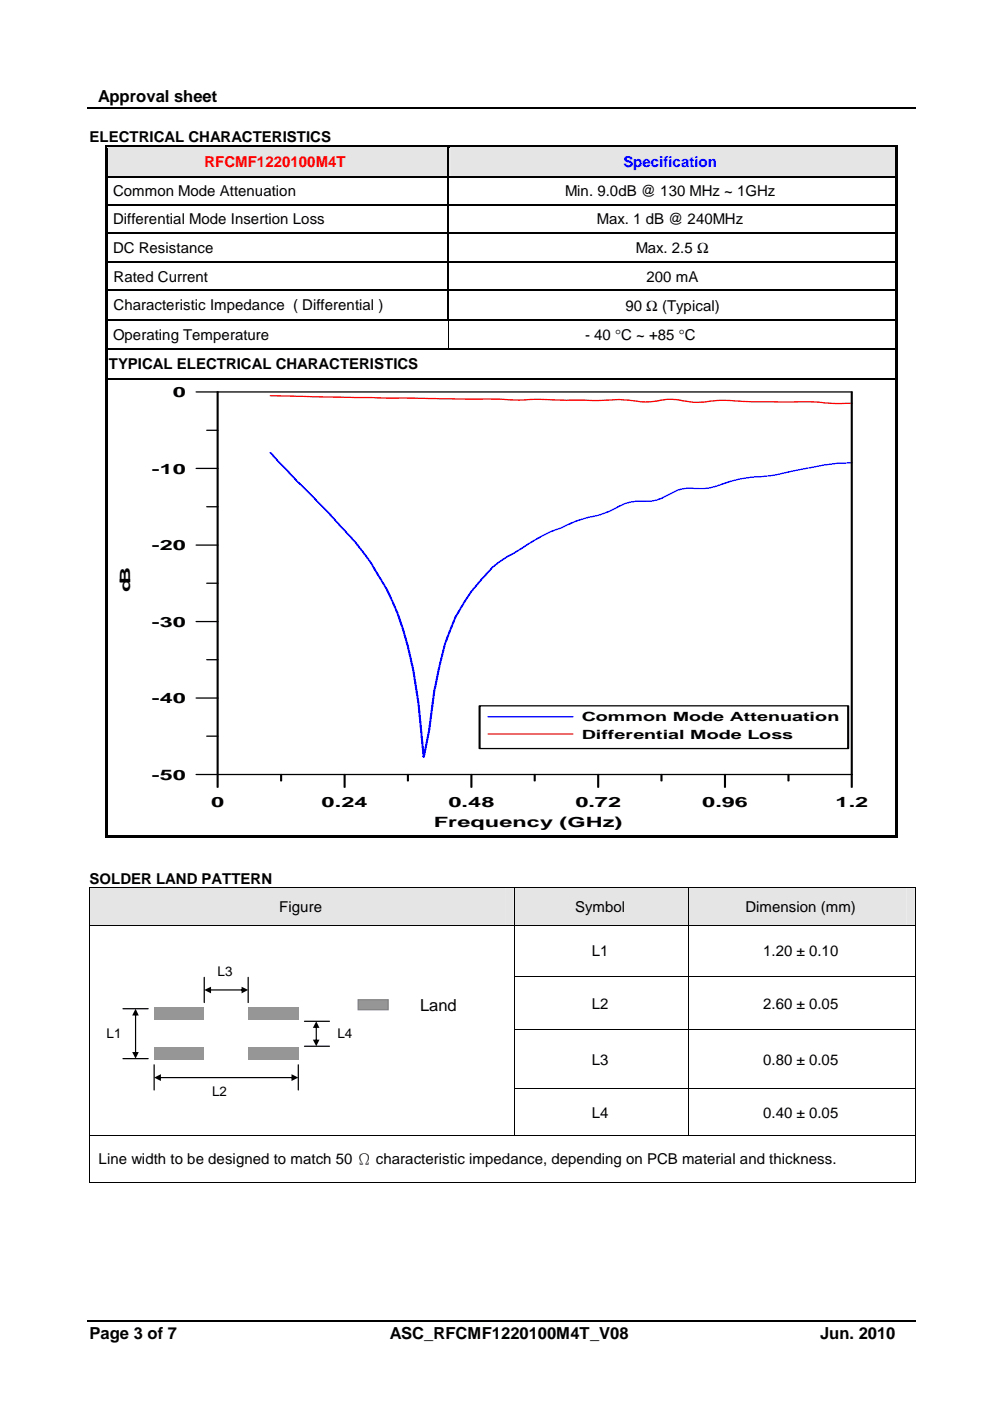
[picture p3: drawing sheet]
<svg xmlns="http://www.w3.org/2000/svg" width="210mm" height="297mm" viewBox="0 0 210 297" stroke-linecap="round" stroke-linejoin="round" font-family="sans-serif">
<path d="M18.5 23h175.7M18.5 280h175.7" fill="none" stroke="#000" stroke-width=".25"/>
<g fill="#e5e5e5">
<path d="M22.8 31.4h72.2v5.9h-72.2z"/>
<path d="M23.1 31.4h71.5v5.9h-71.5z"/>
<path d="M95.2 31.4h94.7v5.9h-94.7z"/>
<path d="M95.6 31.4h94v5.9h-94z"/>
</g>
<path d="M22.3 30.8h.5v.6h-.5zM22.3 30.8h.5v.5h-.5zM22.8 30.8h72.2v.5h-72.2z" fill="#000"/>
<path d="M22.8 31.3h72.2" fill="none" stroke="#e5e5e5" stroke-width=".21"/>
<path d="M95.2 31.3l.3 .1z" fill="#e5e5e5"/>
<g fill="#000">
<path d="M22.3 31.4h.5v5.9h-.5zM22.3 37.3h.5v.2h-.5zM95 31.3l.2 .1zM95 30.8h.5v.5h-.5zM95 37.3h.2v.2h-.2zM95.5 30.8h94.4v.5h-94.4zM189.9 30.8h.5v.6h-.5zM189.9 30.8h.5v.5h-.5zM189.9 31.4h.5v5.9h-.5zM189.9 37.3h.5v.2h-.5zM22.3 37.5h.5v5.8h-.5zM22.3 43.3h.5v.2h-.5z"/>
<path d="M22.3 43.5h.5v5.7h-.5zM22.3 49.2h.5v.3h-.5zM22.3 49.5h.5v6h-.5zM22.3 55.5h.5v.2h-.5zM95 43.3h.2v.2h-.2zM95 49.2h.2v.3h-.2zM95 55.5h.2v.2h-.2zM189.9 37.5h.5v5.8h-.5zM189.9 43.3h.5v.2h-.5zM189.9 43.5h.5v5.7h-.5zM189.9 49.2h.5v.3h-.5zM189.9 49.5h.5v6h-.5z"/>
<path d="M189.9 55.5h.5v.2h-.5zM22.3 55.7h.5v5.7h-.5zM22.3 61.4h.5v.3h-.5zM22.3 61.7h.5v5.9h-.5zM22.3 67.6h.5v.3h-.5zM22.3 67.9h.5v6h-.5zM22.3 73.9h.5v.3h-.5zM95 61.4h.2v.3h-.2zM95 67.6h.2v.3h-.2zM95 73.9h.2v.3h-.2zM95.2 67.6h.3v.3h-.3zM189.9 55.7h.5v5.7h-.5z"/>
<path d="M189.9 61.4h.5v.3h-.5zM189.9 61.7h.5v5.9h-.5zM189.9 67.6h.5v.3h-.5zM189.9 67.9h.5v6h-.5zM189.9 73.9h.5v.3h-.5zM22.3 74.2h.5v5.9h-.5zM22.3 80.1h.5v.3h-.5zM189.9 74.2h.5v5.9h-.5zM189.9 80.1h.5v.3h-.5zM22.3 80.4h.5v96.6h-.5zM22.3 177h.5v.5h-.5zM22.8 177h167.1v.5h-167.1z"/>
<path d="M189.9 80.4h.5v96.6h-.5zM189.9 177h.5v.5h-.5z"/>
</g>
<path d="M95.5 31.3h94.4" fill="none" stroke="#e5e5e5" stroke-width=".21"/>
<g fill="none" stroke="#000" stroke-width=".25">
<path d="M22.8 37.4h72.2M95.1 31.4v5.9M95.1 37.5v5.8M95.2 37.4h94.7M22.8 43.4h72.2M22.8 49.4h72.2M22.8 55.6h72.2M95.1 43.5v5.7M95.1 49.5v6M95.1 55.7v5.7M95.2 43.4h94.7M95.2 49.4h94.7"/>
<path d="M95.2 55.6h94.7M22.8 61.6h72.2M22.8 67.8h72.2M22.8 74h72.2M95.1 61.7v5.9M95.2 61.6h94.7M95.2 74h94.7M95.5 67.8h94.4M22.8 80.3h167.1"/>
</g>
<path d="M95.1 67.9v6" fill="none" stroke="#000" stroke-width=".21"/>
<g fill="none" stroke="#000" stroke-width=".35">
<path d="M41.7 83.1h138.9v83.8M41.7 99.3h4.4M43.9 91.2h2.2M46.1 83.1v83.8M41.7 115.6h4.4M43.9 107.4h2.2M41.7 131.8h4.4M43.9 139.9h2.2M43.9 123.7h2.2M41.7 148h4.4M43.9 156.1h2.2M101.7 149.6h78.1v9.1h-78.1z"/>
<path d="M41.7 164.2h138.9M59.6 164.2v1.4M73.1 164.2v2.7M86.5 164.2v1.4M99.9 164.2v2.7M113.4 164.2v1.4M126.8 164.2v2.7M140.2 164.2v1.4M153.7 164.2v2.7M167.2 164.2v1.4"/>
</g>
<path d="M57.4 96l5.5 6 6.8 6.8a97.6 97.6 0 0 1 9 10.5 57.8 57.8 0 0 1 8.9 22.8l1.1 7 1.1 11.4 1.2-5.6 1.1-8.4 1.1-5.4a41.1 41.1 0 0 1 4.5-12.2 39.6 39.6 0 0 1 7.8-9.5l3.4-2.1a43.7 43.7 0 0 1 10.1-5.4l3.3-1.5 2.3-.7a22.7 22.7 0 0 0 7.8-2.9l2.3-.5a11 11 0 0 0 7.8-1.8 8.1 8.1 0 0 1 5.6-.9 16.4 16.4 0 0 0 6.8-1.5l3.3-.8a50.8 50.8 0 0 0 10.1-1.5l2.2-.4a49.2 49.2 0 0 1 10.1-1.3M103.5 152h17.9" fill="none" stroke="#00f" stroke-width=".35"/>
<path d="M57.4 83.9l24.6 .5 23.5 .2a52.9 52.9 0 0 0 9 .1l11.2 .2a44.9 44.9 0 0 1 10.1 .3 18.9 18.9 0 0 0 5.6-.5l2.2 .1 1.1 .2a16.9 16.9 0 0 0 6.8 0l2.2-.1a151.4 151.4 0 0 0 14.6 .3h3.3a60.2 60.2 0 0 0 9 .3M103.5 155.6h17.9" fill="none" stroke="#f00" stroke-width=".35"/>
<g fill="#e5e5e5">
<path d="M19.1 188.3h89.8v7.8h-89.8z"/>
<path d="M20.9 188.3h86.2v7.8h-86.2z"/>
<path d="M109.1 188.3h36.8v7.8h-36.8z"/>
<path d="M110.9 188.3h33.2v7.8h-33.2z"/>
<path d="M146.1 188.3h47.9v7.8h-47.9z"/>
<path d="M147.9 188.3h44.3v7.8h-44.3z"/>
</g>
<g fill="#000">
<path d="M18.9 188.1h.2v.2h-.2zM18.9 196.1h.2v.2h-.2zM108.9 188.1h.2v.2h-.2zM108.9 196.1h.2v.2h-.2zM145.9 188.1h.2v.2h-.2zM145.9 196.1h.2v.2h-.2zM194 188.1h.1v.2h-.1zM194 196.1h.1v.2h-.1zM18.9 207h.2v.2h-.2zM18.9 218.3h.2v.1h-.2zM108.9 207h.2v.2h-.2zM108.9 218.3h.2v.1h-.2z"/>
<path d="M145.9 207h.2v.2h-.2zM145.9 218.3h.2v.1h-.2zM194 207h.1v.2h-.1zM194 218.3h.1v.1h-.1zM18.9 230.8h.2v.1h-.2zM108.9 230.8h.2v.1h-.2zM145.9 230.8h.2v.1h-.2zM194 230.8h.1v.1h-.1zM18.9 240.7h.2v.2h-.2zM18.9 250.7h.2v.1h-.2zM108.9 240.7h.2v.2h-.2zM145.9 240.7h.2v.2h-.2z"/>
<path d="M194 240.7h.1v.2h-.1zM194 250.7h.1v.1h-.1z"/>
</g>
<g fill="none" stroke="#000" stroke-width=".21">
<path d="M19 188.3v7.8M19 196.3v10.7M19.1 188.2h89.8M19.1 196.2h89.8M109 188.3v7.8M109 196.3v10.7M109.1 188.2h36.8M109.1 196.2h36.8M146 188.3v7.8M146 196.3v10.7M146.1 188.2h47.9M146.1 196.2h47.9"/>
<path d="M194.1 188.3v7.8M194.1 196.3v10.7M19 207.2v11.1M19 218.4v12.4M109 207.2v11.1M109 218.4v12.4M109.1 207.1h36.8M109.1 218.4h36.8M146 207.2v11.1M146 218.4v12.4M146.1 207.1h47.9M146.1 218.4h47.9"/>
<path d="M194.1 207.2v11.1M194.1 218.4v12.4M19 230.9v9.8M109 230.9v9.8M109.1 230.8h36.8M146 230.9v9.8M146.1 230.8h47.9M194.1 230.9v9.8M19 240.9v9.8M19.1 240.8h89.8M19.1 250.7h174.9M109.1 240.8h36.8"/>
<path d="M146.1 240.8h47.9M194.1 240.9v9.8"/>
</g>
<g fill="#969696">
<path d="M52.6 213.6h10.6v2.6h-10.6z" fill-rule="evenodd"/>
<path d="M52.6 222.1h10.6v2.6h-10.6z" fill-rule="evenodd"/>
<path d="M32.7 213.6h10.6v2.6h-10.6z" fill-rule="evenodd"/>
<path d="M32.7 222.1h10.6v2.6h-10.6z" fill-rule="evenodd"/>
</g>
<path d="M26.1 213.9h5.3M43.3 207.2v5.4M52.6 207.2v5.4M64.6 216.5h5.2M26.1 224.5h5.3M32.7 225.8v5.3M63.2 225.8v5.3M64.6 221.8h5.2" fill="none" stroke="#000" stroke-width=".26"/>
<g fill="#000">
<path d="M28.7 214.8l.2 .1v8.5l-.2 .2-.1-.2zM28.7 213.9l.7 1.4h-1.4zM28 223.1h1.4l-.7 1.4z"/>
<path d="M44.3 209.8h7.3l.1 .1-.1 .1h-7.3zM43.3 209.9l1.4-.7v1.4zM51.2 209.2l1.4 .7-1.4 .7z"/>
<path d="M67 217.5l.2 .1v3.2l-.1 .1-.2-.1zM67.1 216.5l.6 1.4h-1.4zM66.3 220.4h1.4l-.6 1.4z"/>
<path d="M33.7 228.4l28.5-.1 .1 .2-.1 .1h-28.5zM32.7 228.5l1.4-.7v1.4zM61.8 227.8l1.4 .7-1.4 .7z"/>
</g>
<path d="M75.9 212h6.4v2.1h-6.4z" fill-rule="evenodd" fill="#969696"/>
<path d="M75.9 212h6.4v2.1h-6.4z" fill="none" stroke="#808080" stroke-width=".26"/>
<path d="M86.5 209.8h14.8v6.4h-14.8z" fill-rule="evenodd" fill="#fff"/>
<g font-size="3.5">
<text x="20.8" y="21.7">Approval sheet</text>
<text x="89.1" y="214.4">Land</text>
<text x="19" y="283.8">Page 3 of 7</text>
<text x="82.7" y="283.8">ASC_RFCMF1220100M4T_V08</text>
<text x="173.9" y="283.8">Jun. 2010</text>
</g>
<g font-size="3.2">
<text x="19" y="30.1">ELECTRICAL CHARACTERISTICS</text>
<text x="24" y="41.5">Common Mode Attenuation</text>
<text x="119.8" y="41.5">Min. 9.0dB @ 130 MHz ~ 1GHz</text>
<text x="24" y="47.5">Differential Mode Insertion Loss</text>
<text x="126.6" y="47.5">Max. 1 dB @ 240MHz</text>
<text x="24" y="53.6">DC Resistance</text>
<text x="134.8" y="53.7">Max. 2.5 Ω</text>
<text x="24.1" y="59.7">Rated Current</text>
<text x="137.1" y="59.7">200 mA</text>
<text x="24.1" y="65.8">Characteristic Impedance ( Differential )</text>
<text x="132.6" y="65.9">90 Ω (Typical)</text>
<text x="24" y="72">Operating Temperature</text>
<text x="124" y="72.1">- 40 °C ~ +85 °C</text>
<text x="23.1" y="78.3">TYPICAL ELECTRICAL CHARACTERISTICS</text>
<text x="19" y="187.4">SOLDER LAND PATTERN</text>
<text x="59.2" y="193.3">Figure</text>
<text x="122" y="193.3">Symbol</text>
<text x="158" y="193.3">Dimension (mm)</text>
<text x="125.5" y="202.8">L1</text>
<text x="161.8" y="202.8">1.20 ± 0.10</text>
<text x="125.5" y="213.8">L2</text>
<text x="161.8" y="213.8">2.60 ± 0.05</text>
<text x="125.5" y="225.7">L3</text>
<text x="161.8" y="225.7">0.80 ± 0.05</text>
<text x="125.5" y="236.9">L4</text>
<text x="161.8" y="236.9">0.40 ± 0.05</text>
<text x="20.9" y="246.7">Line width to be designed to match 50 Ω characteristic impedance, depending on PCB material and thickness.</text>
</g>
<text font-size="3.2" fill="#f00" x="43.3" y="35.5">RFCMF1220100M4T</text>
<text font-size="3.2" fill="#00f" x="132.2" y="35.5">Specification</text>
<g font-size="3">
<text x="36.7" y="84.2">0</text>
<text x="32.2" y="100.4">-10</text>
<text x="32.2" y="116.6">-20</text>
<text x="27.6" y="125.6" transform="rotate(-90 27.6 125.6)">dB</text>
<text x="32.2" y="132.8">-30</text>
<text x="32.2" y="149.1">-40</text>
<text x="32.2" y="165.3">-50</text>
<text x="44.8" y="171">0</text>
<text x="68.2" y="171">0.24</text>
<text x="95.1" y="171">0.48</text>
<text x="122" y="171">0.72</text>
<text x="148.9" y="171">0.96</text>
<text x="177.2" y="171">1.2</text>
<text x="91.9" y="175.3">Frequency (GHz)</text>
</g>
<g font-size="2.8">
<text x="46.1" y="207">L3</text>
<text x="22.6" y="220">L1</text>
<text x="71.5" y="220.2">L4</text>
<text x="45" y="232.4">L2</text>
</g>
<g font-size="2.7">
<text x="123.4" y="153">Common Mode Attenuation</text>
<text x="123.4" y="156.6">Differential Mode Loss</text>
</g>
</svg>
